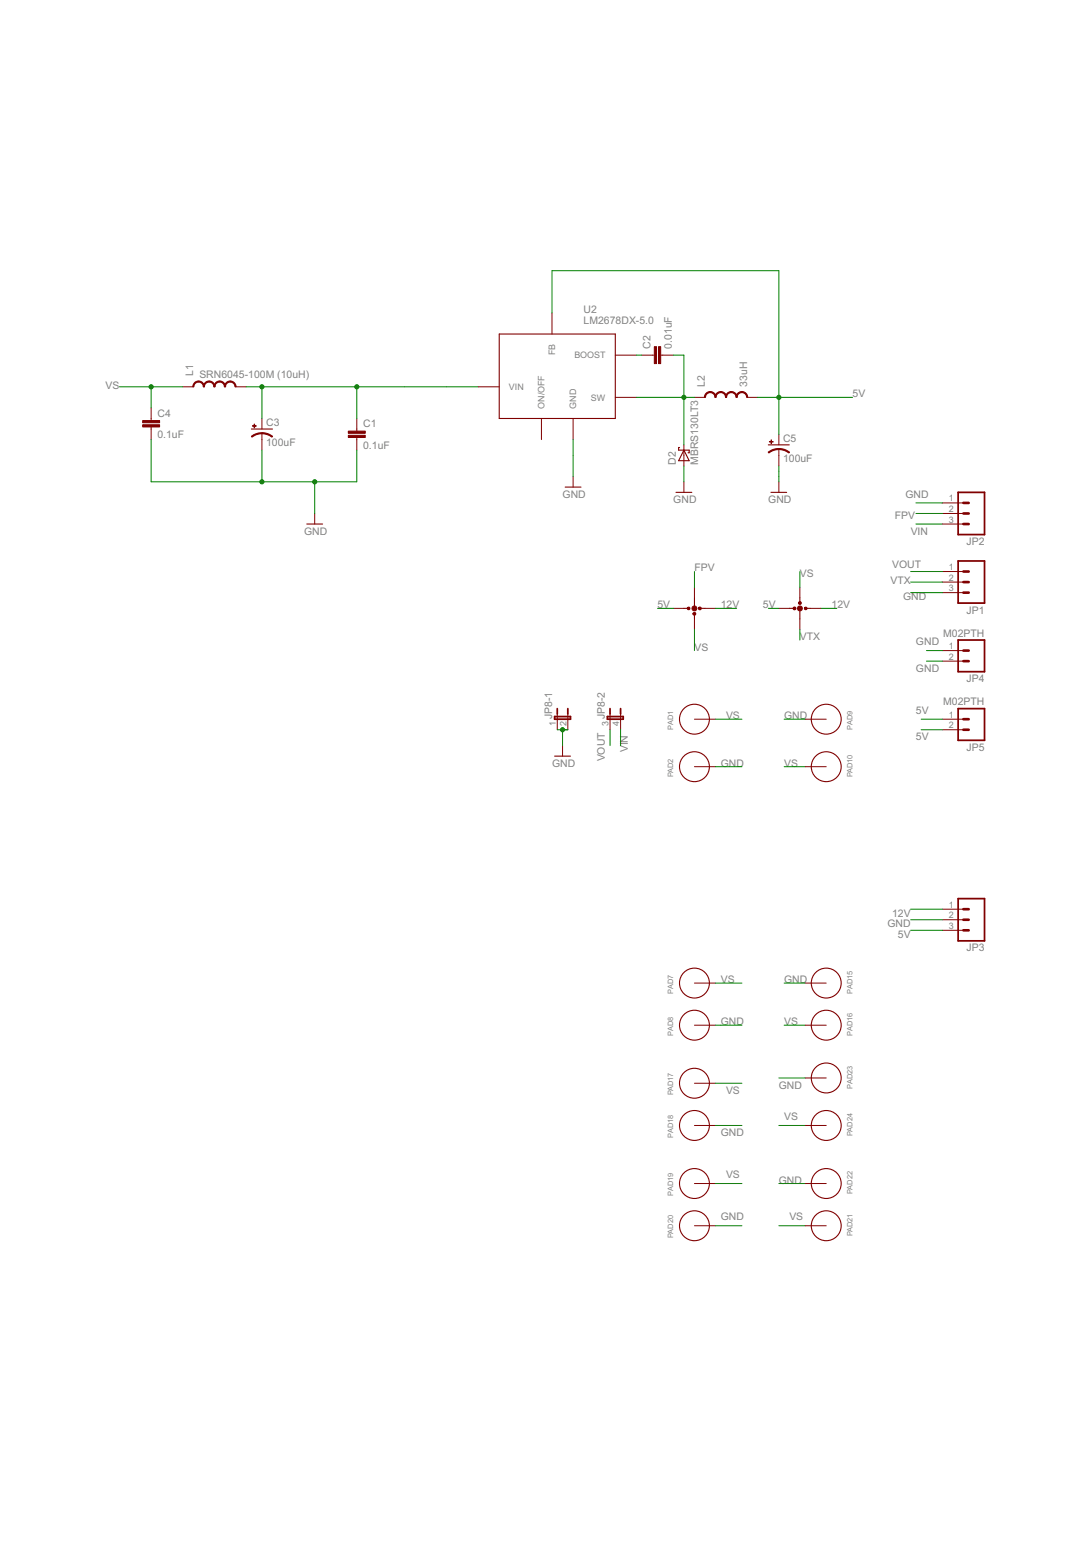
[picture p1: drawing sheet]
<svg xmlns="http://www.w3.org/2000/svg" width="210mm" height="297mm" viewBox="0 0 210 297" stroke-linecap="round" stroke-linejoin="round" font-family="sans-serif">
<g fill="none" stroke="#800000" stroke-width=".21">
<path d="M96.1 64.3h22.4v16.3h-22.4zM48.4 82.6h4.1M108.8 93.8h3.1M130.2 94.8h3M130.9 86.1h-.2v.6h2v.5h-.2M131.7 86.7l1 2h-2zM148 85.6h4M148.5 94.8h3M59.1 100.9h3M131.7 117.1h1M133.7 115.1v2M133.7 118.1v1"/>
<path d="M134.7 117.1h1.1M152 117.1h1M154 115.1v1M154 117.1v2M155 117.1h1.1M106.8 145.6h3.1"/>
<circle cx="133.7" cy="138.5" r="2.88"/>
<circle cx="159.1" cy="138.5" r="2.88"/>
<circle cx="133.7" cy="147.6" r="2.88"/>
<circle cx="159.1" cy="147.6" r="2.88"/>
<circle cx="133.7" cy="197.4" r="2.88"/>
<circle cx="133.7" cy="189.3" r="2.88"/>
<circle cx="159.1" cy="197.4" r="2.88"/>
<circle cx="159.1" cy="189.3" r="2.88"/>
<circle cx="133.7" cy="216.7" r="2.88"/>
<circle cx="133.7" cy="208.5" r="2.88"/>
<circle cx="159.1" cy="207.5" r="2.88"/>
<circle cx="159.1" cy="216.7" r="2.88"/>
<circle cx="133.7" cy="236" r="2.88"/>
<circle cx="133.7" cy="227.8" r="2.88"/>
<circle cx="159.1" cy="236" r="2.88"/>
<circle cx="159.1" cy="227.8" r="2.88"/>
</g>
<g fill="none" stroke="#800000" stroke-width=".19">
<path d="M29.1 78.5v2.5M35.2 74.5h2M45.4 74.5h2M92.1 74.5h4M106.3 60.2v4.1M118.5 76.5h4.1M118.5 68.4h4.1M123.6 68.4h2.4M127.2 68.4h2.5M133.7 76.5h2.1M143.9 76.5h2M29.1 82.2v2.4"/>
<path d="M50.4 80.6v2M50.4 83.4v3.3M60.6 98.8v2.1M68.7 80.6v2.4M68.7 84.2v2.5M104.3 80.6v4M110.4 80.6v4M110.4 91.7v2.1M131.7 85.6v4.1M131.7 92.8v2M150 83.6v2M150 86.4v3.3"/>
<path d="M150 92.8v2M181.5 96.8h4M181.5 98.8h4M129.7 117.1h2M133.7 113.1v2M133.7 119.1v2.1M135.8 117.1h2M150 117.1h2M154 113.1v2M154 119.1v2.1M156.1 117.1h2M181.5 110h4"/>
<path d="M181.5 112.1h4M181.5 114.1h4M181.5 100.9h4M107.3 137.4v3.1M109.3 137.4v3.1M117.5 137.4v3.1M119.5 137.4v3.1M133.7 138.5h4.1M155 138.5h4.1M181.5 138.5h4M181.5 125.2h4M181.5 127.3h4"/>
<path d="M108.3 143.5v2.1M133.7 147.6h4.1M155 147.6h4.1M181.5 140.5h4M181.5 175h4M181.5 177.1h4M181.5 179.1h4M133.7 189.3h4.1M133.7 197.4h4.1M155 189.3h4.1M155 197.4h4.1M133.7 208.5h4.1"/>
<path d="M133.7 216.7h4.1M155 216.7h4.1M155 207.5h4.1M133.7 227.8h4.1M133.7 236h4.1M155 227.8h4.1M155 236h4.1"/>
</g>
<g fill="#800000" stroke="#800000" stroke-width=".19">
<path d="M126.8 66.7h.4v3.3h-.4z"/>
<path d="M126 66.7h.4v3.3h-.4z"/>
<path d="M148.2 85l.7 .1z"/>
<path d="M148.5 84.7l.1 .7z"/>
<path d="M67.1 83.8h3.2v.4h-3.2z"/>
<path d="M67.1 83h3.2v.4h-3.2z"/>
<path d="M48.6 82h.7z"/>
<path d="M48.9 81.6l.1 .8z"/>
<path d="M27.5 81.8h3.2v.4h-3.2z"/>
<path d="M27.5 81h3.2v.4h-3.2z"/>
</g>
<g fill="#800000" stroke="#800000" stroke-width=".19">
<path d="M136.1 75.6l.7-.2v.2l-.7 .2-.3 .7h-.1v-.4z" fill-rule="evenodd"/>
<path d="M136.8 75.4l.4 .1a1.08 1.08 0 0 1 .7 1h-.2l-.3-.7-.6-.2z" fill-rule="evenodd"/>
<path d="M137.9 75.8l.5-.3 .4-.1v.2l-.6 .2-.3 .7h-.2z" fill-rule="evenodd"/>
<path d="M138.8 75.4l.4 .1a1.08 1.08 0 0 1 .7 1h-.2l-.3-.7-.6-.2z" fill-rule="evenodd"/>
<path d="M139.9 75.8l.5-.3 .4-.1v.2l-.6 .2-.3 .7h-.2z" fill-rule="evenodd"/>
<path d="M140.8 75.4l.5 .1a1.08 1.08 0 0 1 .6 1h-.1l-.3-.7-.7-.2z" fill-rule="evenodd"/>
<path d="M142.2 75.6l.7-.2v.2l-.7 .2-.3 .7h-.1v-.4z" fill-rule="evenodd"/>
<path d="M142.9 75.4l.4 .1a1.08 1.08 0 0 1 .7 1h-.2l-.3-.7-.6-.2z" fill-rule="evenodd"/>
<path d="M150 86.3l1.1 .2 .9 .5-.1 .2-.7-.4-1.2-.3z" fill-rule="evenodd"/>
<path d="M147.9 87l1-.5 1.1-.2v.3l-1.2 .2-.7 .4z" fill-rule="evenodd"/>
<path d="M37.5 73.6l.7-.3v.3l-.6 .2-.3 .7h-.2l.1-.5z" fill-rule="evenodd"/>
<path d="M38.2 73.3l.5 .1 .4 .4 .3 .7h-.2l-.3-.7-.7-.2z" fill-rule="evenodd"/>
<path d="M39.6 73.6l.7-.3v.3l-.7 .2-.2 .7h-.2v-.5z" fill-rule="evenodd"/>
<path d="M40.3 73.3l.4 .1 .5 .4 .2 .7h-.2l-.3-.7-.6-.2z" fill-rule="evenodd"/>
<path d="M41.6 73.6l.7-.3v.3l-.6 .2-.3 .7h-.2l.1-.5z" fill-rule="evenodd"/>
<path d="M42.3 73.3l.4 .1 .5 .4 .2 .7h-.2l-.3-.7-.6-.2z" fill-rule="evenodd"/>
<path d="M43.6 73.6l.7-.3v.3l-.6 .2-.3 .7h-.2l.1-.5z" fill-rule="evenodd"/>
<path d="M44.3 73.3l.5 .1 .4 .4 .3 .7h-.2l-.3-.7-.7-.2z" fill-rule="evenodd"/>
<path d="M50.4 83.3l1.1 .2 1 .5-.1 .2-.8-.5-1.2-.2z" fill-rule="evenodd"/>
<path d="M48.4 84l1-.5 1-.2v.2l-1.2 .2-.7 .5z" fill-rule="evenodd"/>
<path d="M133.5 118l.3-.1 .2 .3-.1 .1-.3 .1-.2-.2 .4-.1v.1h-.4z" fill-rule="evenodd"/>
<path d="M134.5 117l.4-.1 .1 .1v.3l-.3 .1-.2-.3h.3v.1l-.3-.1z" fill-rule="evenodd"/>
<path d="M132.4 117h.4v.3h-.4l-.1-.2h.4h-.4z" fill-rule="evenodd"/>
<path d="M153.8 115.9l.3-.1 .2 .3v.1l-.4 .2-.1-.3h.3h-.3z" fill-rule="evenodd"/>
<path d="M152.8 117l.1-.1 .3 .1v.3l-.3 .1-.2-.3h.4h-.4z" fill-rule="evenodd"/>
<path d="M154.9 117h.5v.3h-.5v-.2h.3h-.3z" fill-rule="evenodd"/>
<circle cx="133.7" cy="117.1" r=".48"/>
<circle cx="154" cy="117.1" r=".48"/>
</g>
<path d="M184.5 94.8h5.1v8.1h-5.1zM184.5 108h5.1v8.1h-5.1zM106.8 137.9h3.1v.6h-3.1zM107.3 136.4v1M109.3 136.4v1M117 137.9h3v.6h-3zM117.5 136.4v1M119.5 136.4v1M184.5 123.2h5.1v6.1h-5.1zM184.5 136.4h5.1v6.1h-5.1zM184.5 173h5.1v8.1h-5.1z" fill="none" stroke="#800000" stroke-width=".34"/>
<g fill="none" stroke="#800000" stroke-width=".51">
<path d="M185.5 98.8h1M185.5 96.8h1M185.5 114.1h1M185.5 112.1h1M185.5 110h1M185.5 100.9h1M185.5 127.3h1M185.5 125.2h1M185.5 138.5h1M185.5 140.5h1M185.5 179.1h1M185.5 177.1h1"/>
<path d="M185.5 175h1"/>
</g>
<g fill="none" stroke="#008000" stroke-width=".19">
<path d="M23 74.5h12.2M29.1 74.5v4M47.4 74.5h44.7M50.4 74.5v6.1M68.7 74.5v6.1M106.3 60.2v-8.1h43.7v31.5M122.6 76.5h11.1M122.6 68.4h1M129.7 68.4h2v17.2M145.9 76.5h18.3M29.1 84.6v8.2h39.6v-6.1M50.4 86.7v6.1"/>
<path d="M60.6 92.8v6M110.4 84.6v7.1M131.7 89.7v3.1M150 89.7v3.1M176.4 96.8h5.1M176.4 98.8h5.1M126.6 117.1h3.1M133.7 110v3.1M137.8 117.1h4.1M148 117.1h2M154 110v3.1M158.1 117.1h3"/>
<path d="M175.4 114.1h6.1M175.4 110h6.1M175.4 112.1h6.1M176.4 100.9h5.1M133.7 121.2v4M137.8 138.5h5.1M151 138.5h4M154 121.2v2M177.4 138.5h4.1M178.4 125.2h3.1M178.4 127.3h3.1M107.3 140.5h2"/>
<path d="M108.3 140.5v3M117.5 140.5v3M119.5 140.5v3M137.8 147.6h5.1M151 147.6h4M177.4 140.5h4.1M175.4 177.1h6.1M175.4 175h6.1M175.4 179.1h6.1M137.8 197.4h5.1M137.8 189.3h5.1M151 197.4h4"/>
<path d="M151 189.3h4M137.8 216.7h5.1M137.8 208.5h5.1M150 216.7h5M150 207.5h5M137.8 236h5.1M137.8 227.8h5.1M150 236h5M150 227.8h5"/>
</g>
<g fill="#008000" stroke="#008000" stroke-width=".19">
<circle cx="60.6" cy="92.8" r=".4"/>
<circle cx="50.4" cy="92.8" r=".4"/>
<circle cx="108.3" cy="140.5" r=".4"/>
<circle cx="29.1" cy="74.5" r=".4"/>
<circle cx="131.7" cy="76.5" r=".4"/>
<circle cx="50.4" cy="74.5" r=".4"/>
<circle cx="68.7" cy="74.5" r=".4"/>
<circle cx="150" cy="76.5" r=".4"/>
</g>
<g font-size="2.2" fill="#808080">
<text x="112.4" y="62.3">LM2678DX-5.0</text>
<text x="112.4" y="60.2">U2</text>
<text x="125.3" y="67.2" transform="rotate(-90 125.3 67.2)">C2</text>
<text x="129.4" y="67.2" transform="rotate(-90 129.4 67.2)">0.01uF</text>
<text x="20.3" y="74.9">VS</text>
<text x="37.2" y="72.4" transform="rotate(-90 37.2 72.4)">L1</text>
<text x="38.4" y="72.8">SRN6045-100M (10uH)</text>
<text x="135.8" y="74.5" transform="rotate(-90 135.8 74.5)">L2</text>
<text x="143.9" y="74.5" transform="rotate(-90 143.9 74.5)">33uH</text>
<text x="164.2" y="76.5">5V</text>
<text x="30.3" y="80.3">C4</text>
<text x="51.2" y="82.1">C3</text>
<text x="69.9" y="82.3">C1</text>
<text x="30.3" y="84.3">0.1uF</text>
<text x="51.2" y="85.9">100uF</text>
<text x="69.9" y="86.3">0.1uF</text>
<text x="130.2" y="89.5" transform="rotate(-90 130.2 89.5)">D2</text>
<text x="134.4" y="89.5" transform="rotate(-90 134.4 89.5)">MBRS130LT3</text>
<text x="150.8" y="89">100uF</text>
<text x="150.8" y="85.1">C5</text>
<text x="108.3" y="95.8">GND</text>
<text x="174.4" y="95.8">GND</text>
<text x="129.7" y="96.8">GND</text>
<text x="147.9" y="96.8">GND</text>
<text x="172.3" y="99.9">FPV</text>
<text x="58.6" y="102.9">GND</text>
<text x="175.4" y="102.9">VIN</text>
<text x="186.1" y="104.9">JP2</text>
<text x="133.7" y="110">FPV</text>
<text x="154" y="111">VS</text>
<text x="171.5" y="112.4">VTX</text>
<text x="171.8" y="109.4">VOUT</text>
<text x="126.6" y="117.1">5V</text>
<text x="138.8" y="117.1">12V</text>
<text x="146.9" y="117.1">5V</text>
<text x="160.1" y="117.1">12V</text>
<text x="173.9" y="115.5">GND</text>
<text x="186.1" y="118.1">JP1</text>
<text x="133.7" y="125.3">VS</text>
<text x="154" y="123.2">VTX</text>
<text x="176.4" y="124.2">GND</text>
<text x="181.6" y="122.6">M02PTH</text>
<text x="176.4" y="129.3">GND</text>
<text x="186.1" y="131.3">JP4</text>
<text x="176.4" y="137.4">5V</text>
<text x="181.6" y="135.8">M02PTH</text>
<text x="106.3" y="138.5" transform="rotate(-90 106.3 138.5)">JP8-1</text>
<text x="116.5" y="138.5" transform="rotate(-90 116.5 138.5)">JP8-2</text>
<text x="139.8" y="138.5">VS</text>
<text x="151" y="138.5">GND</text>
<text x="176.4" y="142.5">5V</text>
<text x="106.3" y="147.6">GND</text>
<text x="116.5" y="146.6" transform="rotate(-90 116.5 146.6)">VOUT</text>
<text x="120.9" y="144.8" transform="rotate(-90 120.9 144.8)">VIN</text>
<text x="138.8" y="147.6">GND</text>
<text x="151" y="147.6">VS</text>
<text x="186.1" y="144.5">JP5</text>
<text x="170.9" y="178.5">GND</text>
<text x="171.8" y="176.4">12V</text>
<text x="172.9" y="180.5">5V</text>
<text x="186.1" y="183.1">JP3</text>
<text x="138.8" y="189.2">VS</text>
<text x="151" y="189.2">GND</text>
<text x="138.8" y="197.4">GND</text>
<text x="151" y="197.4">VS</text>
<text x="150" y="209.6">GND</text>
<text x="139.8" y="210.6">VS</text>
<text x="151" y="215.6">VS</text>
<text x="138.8" y="218.7">GND</text>
<text x="139.8" y="226.8">VS</text>
<text x="150" y="227.8">GND</text>
<text x="138.8" y="234.9">GND</text>
<text x="152" y="234.9">VS</text>
</g>
<g font-size="1.9" fill="#808080">
<text x="106.9" y="68.4" transform="rotate(-90 106.9 68.4)">FB</text>
<text x="110.6" y="69">BOOST</text>
<text x="98" y="75.1">VIN</text>
<text x="113.8" y="77.1">SW</text>
<text x="104.9" y="78.7" transform="rotate(-90 104.9 78.7)">ON/OFF</text>
<text x="111" y="78.7" transform="rotate(-90 111 78.7)">GND</text>
<text x="182.7" y="96.5">1</text>
<text x="182.7" y="98.6">2</text>
<text x="182.7" y="100.6">3</text>
<text x="182.7" y="109.7">1</text>
<text x="182.7" y="111.8">2</text>
<text x="182.7" y="113.8">3</text>
<text x="182.7" y="125">1</text>
<text x="182.7" y="127">2</text>
<text x="107" y="139.7" transform="rotate(-90 107 139.7)">1</text>
<text x="109.1" y="139.7" transform="rotate(-90 109.1 139.7)">2</text>
<text x="117.2" y="139.7" transform="rotate(-90 117.2 139.7)">3</text>
<text x="119.2" y="139.7" transform="rotate(-90 119.2 139.7)">4</text>
<text x="182.7" y="138.2">1</text>
<text x="182.7" y="140.2">2</text>
<text x="182.7" y="174.7">1</text>
<text x="182.7" y="176.8">2</text>
<text x="182.7" y="178.8">3</text>
</g>
<g font-size="1.6" fill="#808080">
<text x="129.7" y="140.5" transform="rotate(-90 129.7 140.5)">PAD1</text>
<text x="164.2" y="140.5" transform="rotate(-90 164.2 140.5)">PAD9</text>
<text x="129.7" y="149.6" transform="rotate(-90 129.7 149.6)">PAD2</text>
<text x="164.2" y="149.6" transform="rotate(-90 164.2 149.6)">PAD10</text>
<text x="129.7" y="191.3" transform="rotate(-90 129.7 191.3)">PAD7</text>
<text x="164.2" y="191.3" transform="rotate(-90 164.2 191.3)">PAD15</text>
<text x="129.7" y="199.4" transform="rotate(-90 129.7 199.4)">PAD8</text>
<text x="164.2" y="199.4" transform="rotate(-90 164.2 199.4)">PAD16</text>
<text x="164.2" y="209.6" transform="rotate(-90 164.2 209.6)">PAD23</text>
<text x="129.7" y="210.9" transform="rotate(-90 129.7 210.9)">PAD17</text>
<text x="129.7" y="219" transform="rotate(-90 129.7 219)">PAD18</text>
<text x="164.2" y="218.7" transform="rotate(-90 164.2 218.7)">PAD24</text>
<text x="129.7" y="230.2" transform="rotate(-90 129.7 230.2)">PAD19</text>
<text x="164.2" y="229.9" transform="rotate(-90 164.2 229.9)">PAD22</text>
<text x="129.7" y="238.3" transform="rotate(-90 129.7 238.3)">PAD20</text>
<text x="164.2" y="238" transform="rotate(-90 164.2 238)">PAD21</text>
</g>
</svg>
